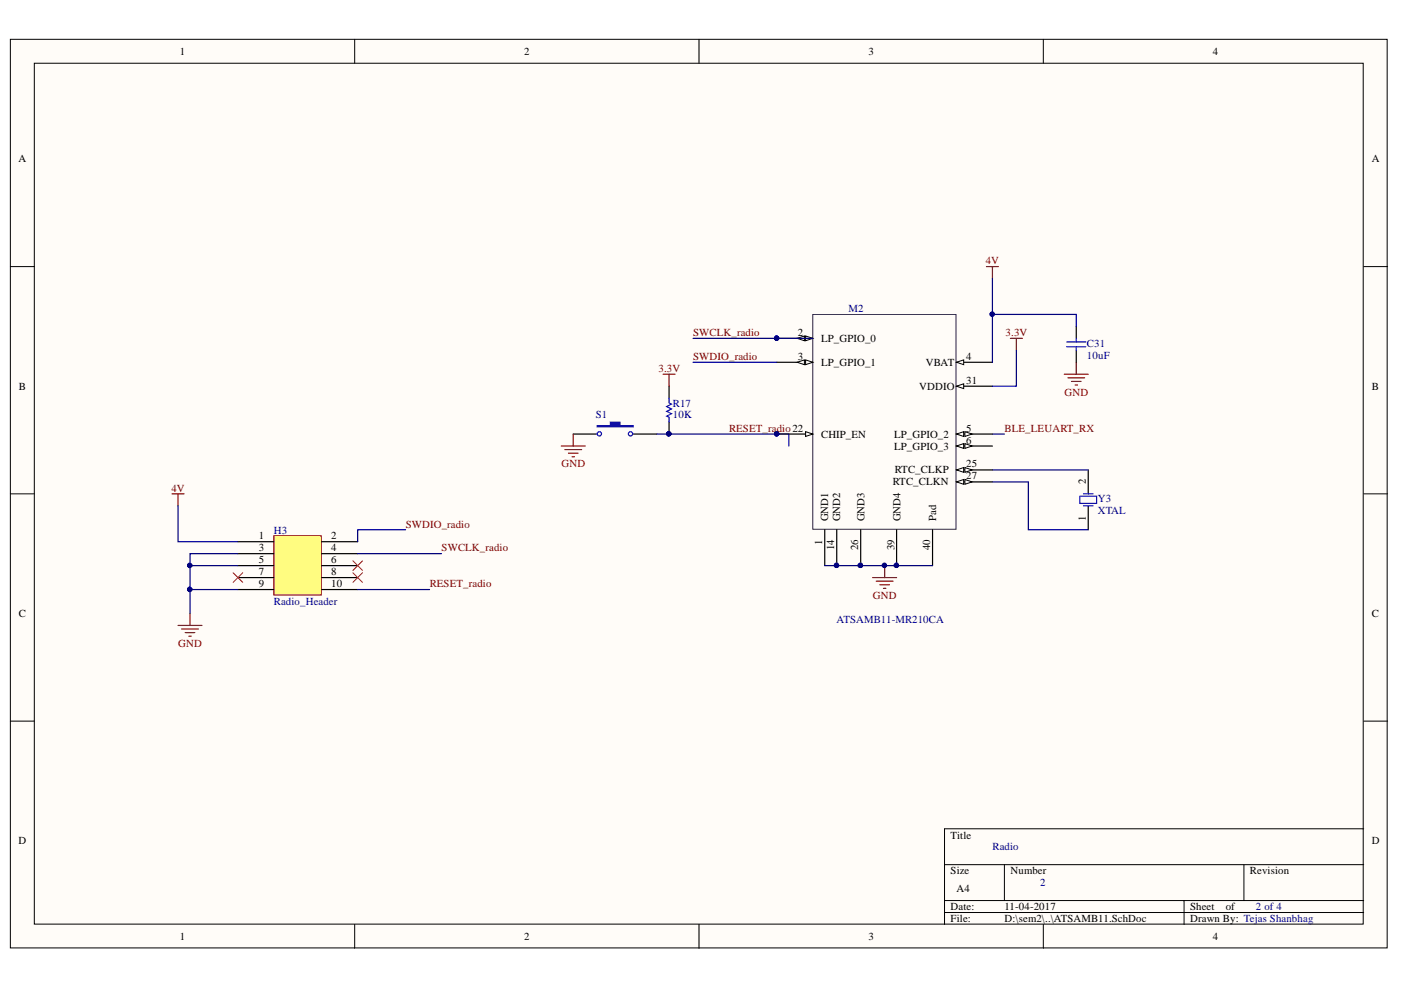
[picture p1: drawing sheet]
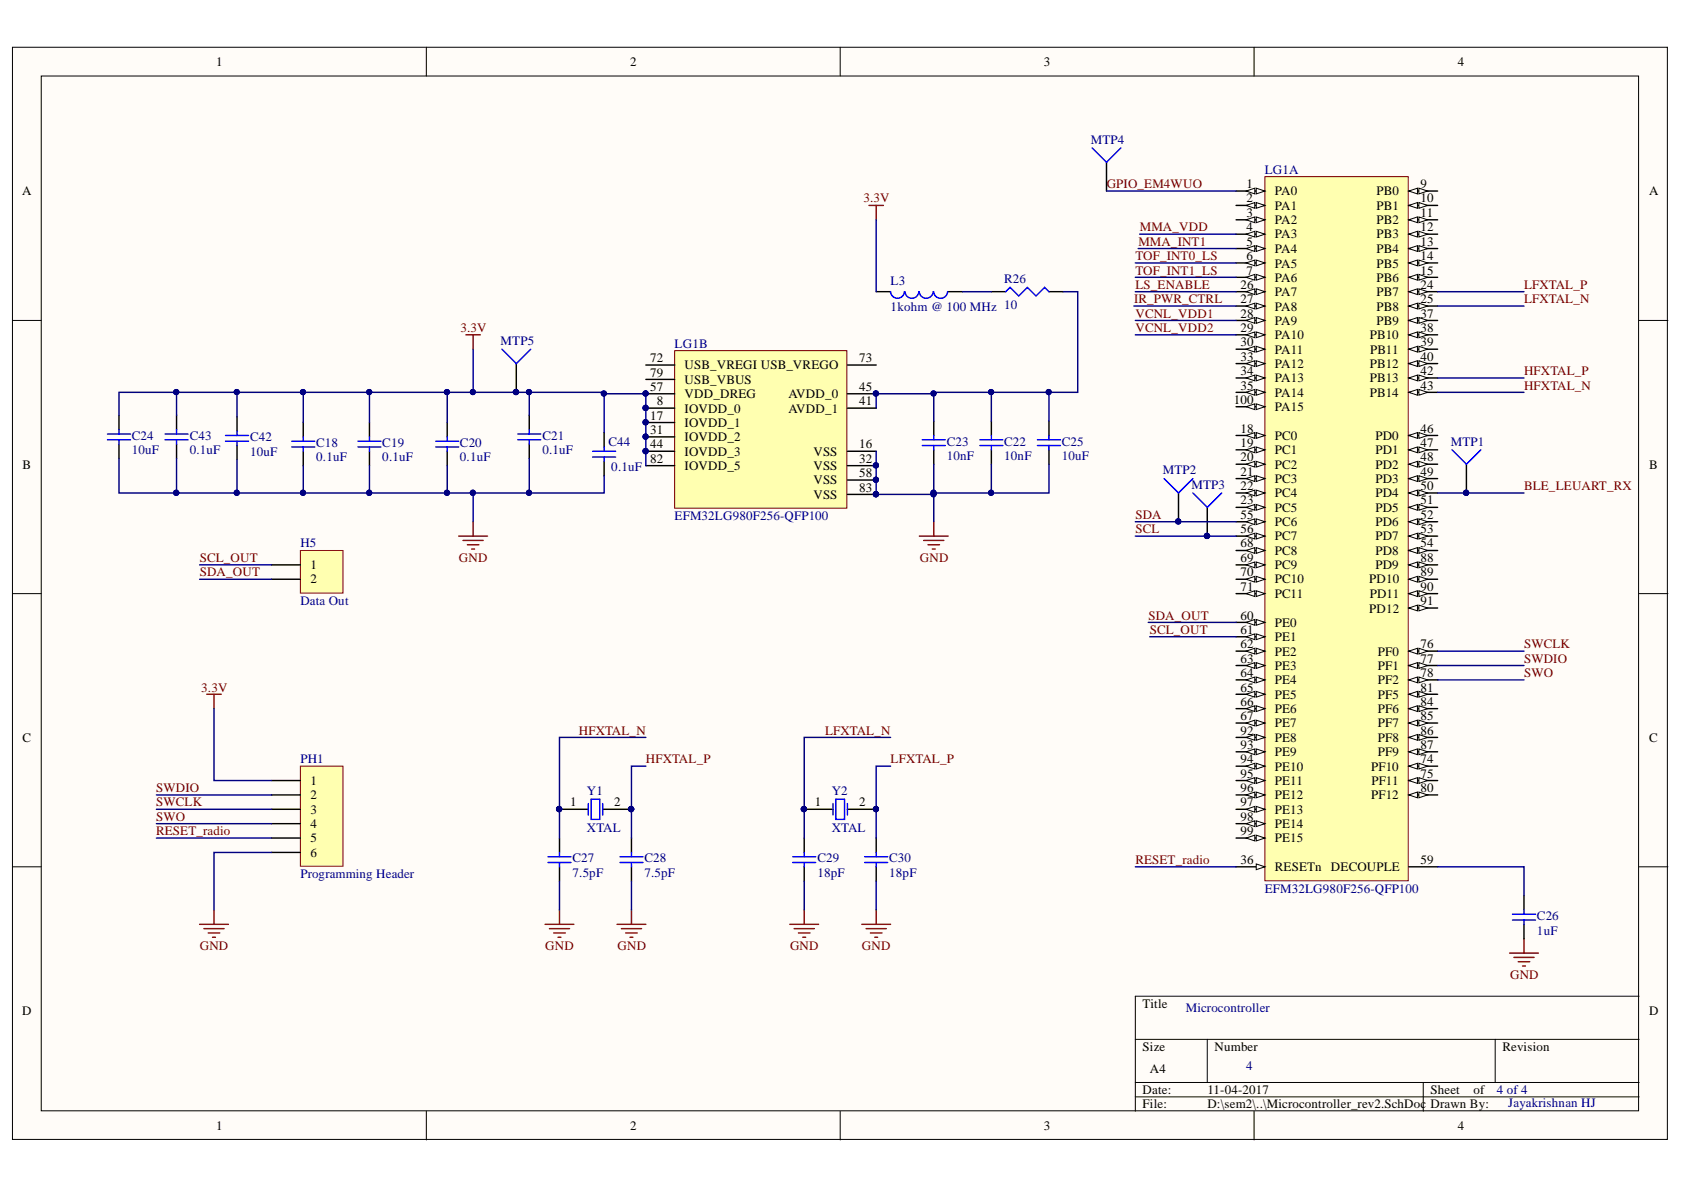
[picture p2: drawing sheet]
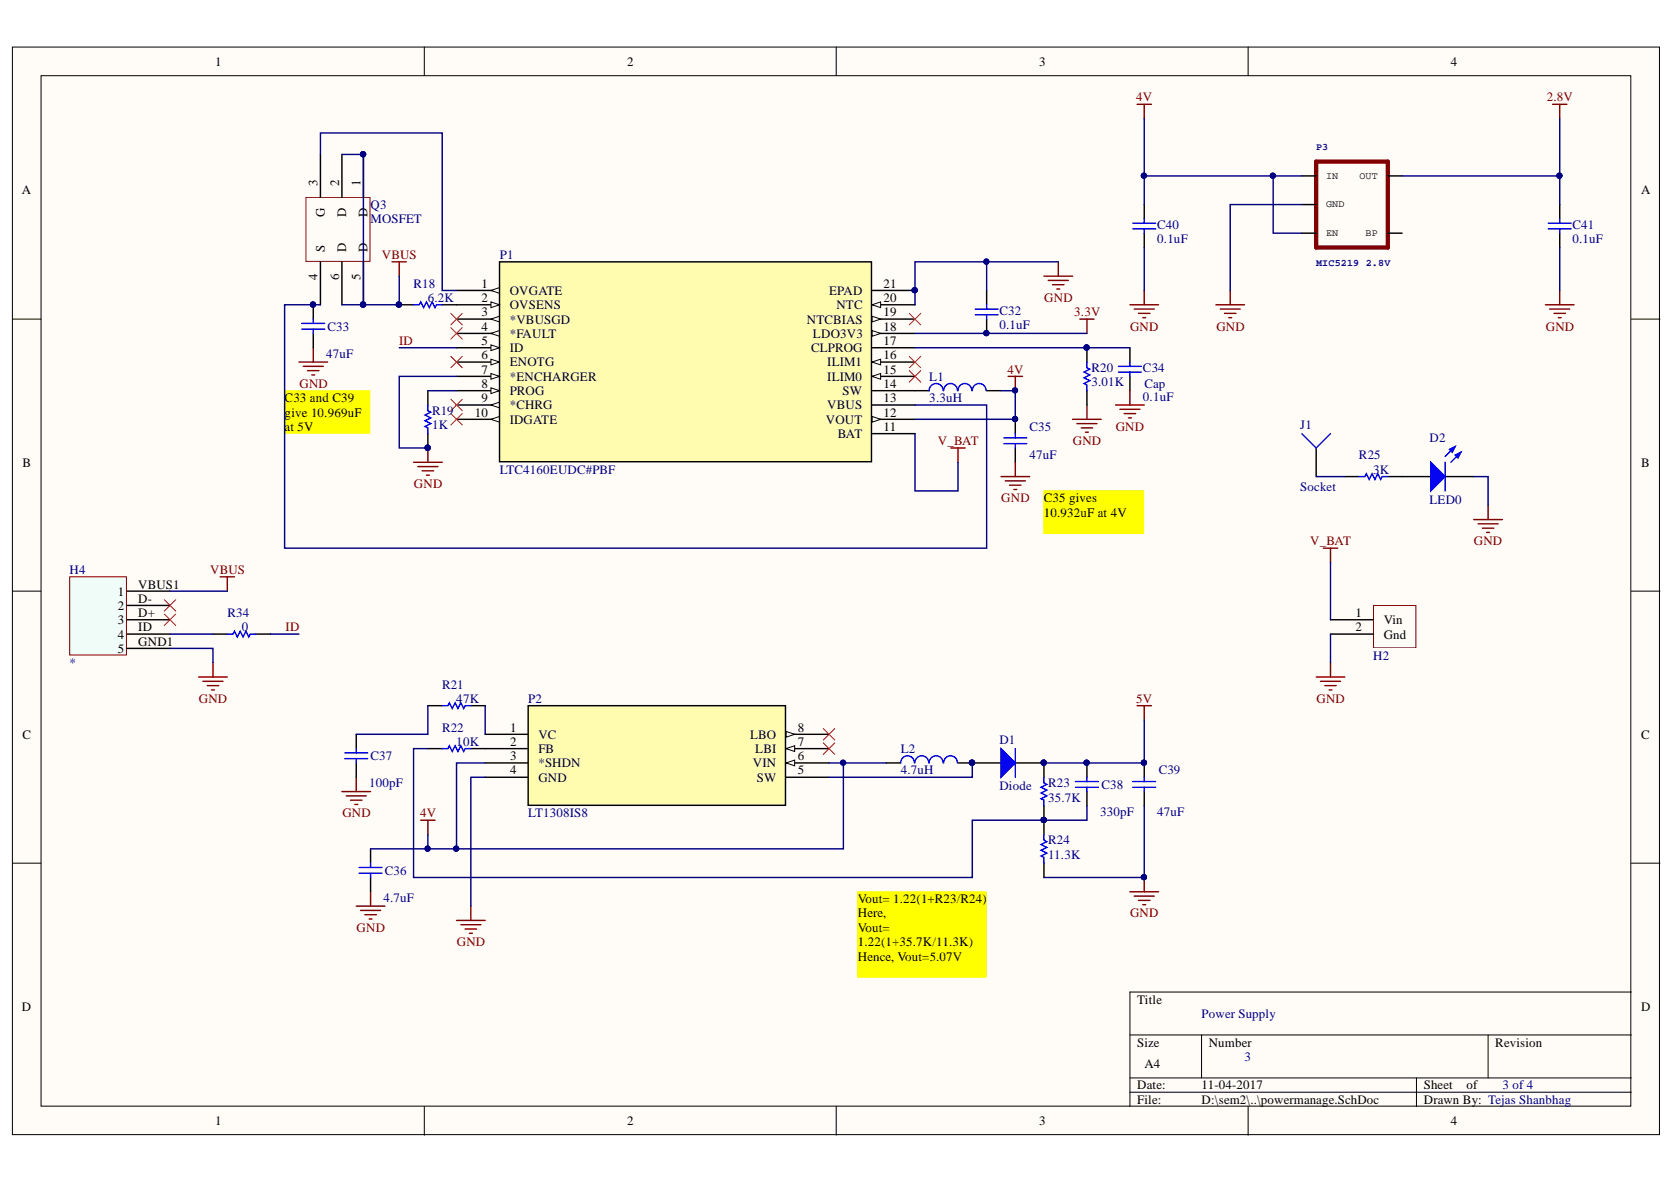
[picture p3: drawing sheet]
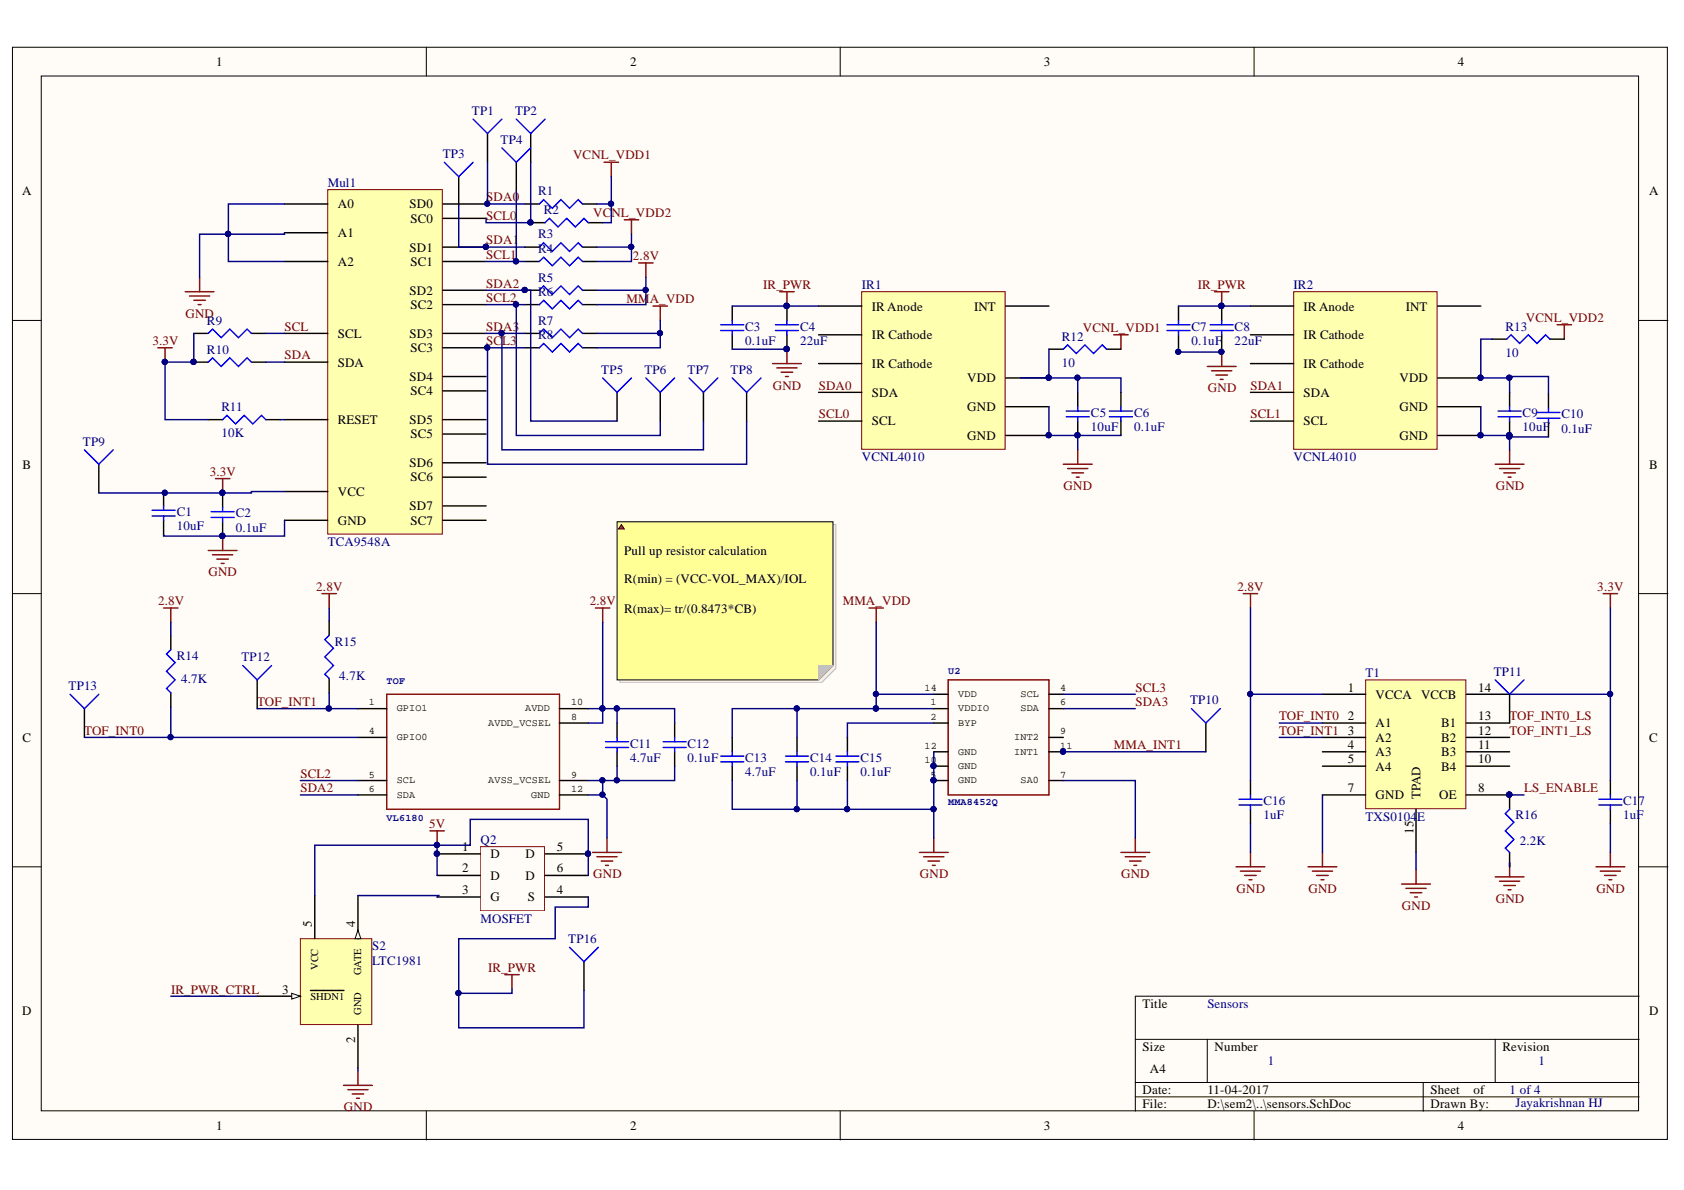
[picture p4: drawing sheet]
# Altium project Robonauts.PrjPcb
4 sheets, 119 parts. Net scope: global (net labels, ports and power ports of the same name join across sheets).
Board file: PCB1_Tejas.PcbDoc
Sheets:
  ATSAMB11.SchDoc
  sensors.SchDoc
  powermanage.SchDoc
  Microcontroller_rev2.SchDoc

## Sheet ATSAMB11.SchDoc
size A4

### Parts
C31  value 10uF  [1608[0603]]  (hidden comment: Cap Semi)
H3  Radio_Header  [Cortex Debug Header]
M2  ATSAMB11-MR210CA  [ATMELSAMB11]
R17  value 10K  [1608[0603]]  (hidden comment: Res1)
S1  SW-PB  [RESET]  (value not drawn)
Y3  XTAL  [Clock_LFXTAL]

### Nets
3.3V: M2.31(VDDIO) R17.2
4V: C31.2 H3.1 M2.4(VBAT)
GND: C31.1 H3.3 H3.5 H3.9 M2.1(GND1) M2.14(GND2) M2.26(GND3) M2.39(GND4) M2.40(Pad) S1.1
BLE_LEUART_RX: M2.5(LP_GPIO_2)
RESET_radio: H3.10 M2.22(CHIP_EN) R17.1 S1.2
SWCLK_radio: H3.4 M2.2(LP_GPIO_0)
SWDIO_radio: H3.2 M2.3(LP_GPIO_1)
NetM2_25: M2.25(RTC_CLKP) Y3.2(OSC2)
NetM2_27: M2.27(RTC_CLKN) Y3.1(OSC1)

Not connected (* = marked no-connect by the designer): H3 6* 7* 8*; M2 6(LP_GPIO_3)

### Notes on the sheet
- Radio
- 2
- 2 of 4
- Tejas Shanbhag

## Sheet sensors.SchDoc
size A4

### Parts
C1  value 10uF  [1608[0603]]  (hidden comment: Cap Semi)
C2  value 0.1uF  [1608[0603]]  (hidden comment: Cap Semi)
C3  value 0.1uF  [1608[0603]]  (hidden comment: Cap Semi)
C4  value 22uF  [1608[0603]]  (hidden comment: Cap Semi)
C5  value 10uF  [1608[0603]]  (hidden comment: Cap Semi)
C6  value 0.1uF  [1608[0603]]  (hidden comment: Cap Semi)
C7  value 0.1uF  [1608[0603]]  (hidden comment: Cap Semi)
C8  value 22uF  [1608[0603]]  (hidden comment: Cap Semi)
C9  value 10uF  [1608[0603]]  (hidden comment: Cap Semi)
C10  value 0.1uF  [1608[0603]]  (hidden comment: Cap Semi)
C11  value 4.7uF  [1608[0603]]  (hidden comment: Cap Semi)
C12  value 0.1uF  [1608[0603]]  (hidden comment: Cap Semi)
C13  value 4.7uF  [1608[0603]]  (hidden comment: Cap Semi)
C14  value 0.1uF  [1608[0603]]  (hidden comment: Cap Semi)
C15  value 0.1uF  [1608[0603]]  (hidden comment: Cap Semi)
C16  value 1uF  [1608[0603]]  (hidden comment: Cap Semi)
C17  value 1uF  [1608[0603]]  (hidden comment: Cap Semi)
IR1  VCNL4010  [13-WQFN]
IR2  VCNL4010  [13-WQFN]
Mul1  TCA9548A  [TTSOP MULTIPLEXER]
Q2  MOSFET  [MOSFET SI3442]
R1  Res3  [J1-0603]  (value not drawn)
R2  Res3  [J1-0603]  (value not drawn)
R3  Res3  [J1-0603]  (value not drawn)
R4  Res3  [J1-0603]  (value not drawn)
R5  Res3  [J1-0603]  (value not drawn)
R6  Res3  [J1-0603]  (value not drawn)
R7  Res3  [J1-0603]  (value not drawn)
R8  Res3  [J1-0603]  (value not drawn)
R9  Res3  [J1-0603]  (value not drawn)
R10  Res3  [J1-0603]  (value not drawn)
R11  value 10K  [J1-0603]  (hidden comment: Res3)
R12  value 10  [J1-0603]  (hidden comment: Res3)
R13  value 10  [J1-0603]  (hidden comment: Res3)
R14  value 4.7K  [1608[0603]]  (hidden comment: Res3)
R15  value 4.7K  [1608[0603]]  (hidden comment: Res3)
R16  value 2.2K  [J1-0603]  (hidden comment: Res3)
S2  LTC1981  [LTC1981]
T1  TXS0104E  [txs0104e]
TOF  VL6180  [VL6180]
TP1  Socket  [PIN1]  (value not drawn)
TP2  Socket  [PIN1]  (value not drawn)
TP3  Socket  [PIN1]  (value not drawn)
TP4  Socket  [PIN1]  (value not drawn)
TP5  Socket  [PIN1]  (value not drawn)
TP6  Socket  [PIN1]  (value not drawn)
TP7  Socket  [PIN1]  (value not drawn)
TP8  Socket  [PIN1]  (value not drawn)
TP9  Socket  [PIN1]  (value not drawn)
TP10  Socket  [PIN1]  (value not drawn)
TP11  Socket  [PIN1]  (value not drawn)
TP12  Socket  [PIN1]  (value not drawn)
TP13  Socket  [PIN1]  (value not drawn)
TP16  Socket  [PIN1]  (value not drawn)
U2  MMA8452Q  [MMA8452Q_jk]

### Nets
2.8V: C11.2 C12.2 C16.2 R5.2 R6.2 R14.2 R15.2 T1.1(VCCA) TOF.8(AVDD_VCSEL) TOF.10(AVDD)
3.3V: C1.2 C2.2 C17.2 Mul1.24(VCC) R9.1 R10.1 R11.1 T1.14(VCCB) TP9.1
5V: Q2.1(D) Q2.2(D) Q2.5(D) Q2.6(D) S2.5(VCC)
GND: C1.1 C2.1 C3.1 C4.1 C5.1 C6.1 C7.1 C8.1 C9.1 C10.1 C11.1 C12.1 C13.1 C14.1 C15.1 C16.1 C17.1 IR1.12(GND) IR1.13(GND) IR2.12(GND) IR2.13(GND) Mul1.1(A0) Mul1.2(A1) Mul1.12(GND) Mul1.21(A2) R16.1 S2.2(GND) T1.7(GND) T1.15(TPAD) TOF.9(AVSS_VCSEL) TOF.12(GND) U2.5(GND) U2.7(SA0) U2.10(GND) U2.12(GND)
IR_PWR: C3.2 C4.2 C7.2 C8.2 IR1.1(IR_Anode) IR2.1(IR_Anode) Q2.4(S) TP16.1
MMA_VDD: C13.2 C14.2 R7.2 R8.2 U2.1(VDDIO) U2.14(VDD)
VCNL_VDD1: R1.2 R2.2 R12.2
VCNL_VDD2: R3.2 R4.2 R13.2
IR_PWR_CTRL: S2.3(~{SHDN1})
LS_ENABLE: R16.2 T1.8(OE)
MMA_INT1: TP10.1 U2.11(INT1)
SCL: Mul1.22(SCL) R9.2
SCL0: IR1.5(SCL) Mul1.5(SC0) R2.1 TP2.1
SCL1: IR2.5(SCL) Mul1.7(SC1) R4.1 TP4.1
SCL2: Mul1.9(SC2) R6.1 TOF.5(SCL) TP6.1
SCL3: Mul1.11(SC3) R8.1 TP8.1 U2.4(SCL)
SDA: Mul1.23(SDA) R10.2
SDA0: IR1.4(SDA) Mul1.4(SD0) R1.1 TP1.1
SDA1: IR2.4(SDA) Mul1.6(SD1) R3.1 TP3.1
SDA2: Mul1.8(SD2) R5.1 TOF.6(SDA) TP5.1
SDA3: Mul1.10(SD3) R7.1 TP7.1 U2.6(SDA)
TOF_INT0: R14.1 T1.2(A1) TOF.4(GPIO0) TP13.1
TOF_INT0_LS: T1.13(B1) TP11.1
TOF_INT1: R15.1 T1.3(A2) TOF.1(GPIO1) TP12.1
TOF_INT1_LS: T1.12(B2)
NetC5_2: C5.2 C6.2 IR1.7(VDD) R12.1
NetC9_2: C9.2 C10.2 IR2.7(VDD) R13.1
NetC15_2: C15.2 U2.2(BYP)
NetMul1_3: Mul1.3(RESET) R11.2
NetQ2_3: Q2.3(G) S2.4(GATE)

Not connected (* = marked no-connect by the designer): IR1 2(IR_Cathode) 3(IR_Cathode) 6(INT); IR2 2(IR_Cathode) 3(IR_Cathode) 6(INT); Mul1 13(SD4) 14(SC4) 15(SD5) 16(SC5) 17(SD6) 18(SC6) 19(SD7) 20(SC7); T1 4(A3) 5(A4) 10(B4) 11(B3); U2 9(INT2)

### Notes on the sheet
- Pull up resistor calculation
  R(min) = (VCC-VOL_MAX)/IOL
  R(max)= tr/(0.8473*CB)
- Sensors
- 1
- 1 of 4
- Jayakrishnan HJ

## Sheet powermanage.SchDoc
size A4

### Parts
C32  value 0.1uF  [1608[0603]]  (hidden comment: Cap Semi)
C33  value 47uF  [6-0805_L]  (hidden comment: Cap)
C34  Cap  value 0.1uF  [1608[0603]]
C35  value 47uF  [1608[0603]]  (hidden comment: Cap)
C36  value 4.7uF  [1608[0603]]  (hidden comment: Cap)
C37  value 100pF  [1608[0603]]  (hidden comment: Cap)
C38  value 330pF  [1608[0603]]  (hidden comment: Cap)
C39  value 47uF  [6-0805_L]  (hidden comment: Cap)
C40  value 0.1uF  [1608[0603]]  (hidden comment: Cap Semi)
C41  value 0.1uF  [1608[0603]]  (hidden comment: Cap Semi)
D1  Diode  [1608[0603]]
D2  LED0  [LED-0603]
H2  Li-on  [battery]  (value not drawn)
H4  *  [MicroUSB_ConnOld]
J1  Socket  [PIN1]
L1  value 3.3uH  [1608[0603]]  (hidden comment: Inductor)
L2  value 4.7uH  [1608[0603]]  (hidden comment: Inductor)
P1  LTC4160EUDC#PBF  [LTC4160]
P2  LT1308IS8  [LTC1308]
P3  MIC5219 2.8V  [SOT23-5]
Q3  MOSFET  [MOSFET SI3442]
R18  value 6.2K  [1608[0603]]  (hidden comment: Res1)
R19  value 1K  [1608[0603]]  (hidden comment: Res1)
R20  value 3.01K  [1608[0603]]  (hidden comment: Res1)
R21  value 47K  [1608[0603]]  (hidden comment: Res1)
R22  value 10K  [1608[0603]]  (hidden comment: Res1)
R23  value 35.7K  [1608[0603]]  (hidden comment: Res1)
R24  value 11.3K  [1608[0603]]  (hidden comment: Res1)
R25  value 3K  [1608[0603]]  (hidden comment: Res1)
R34  value 0  [1608[0603]]  (hidden comment: Res1)

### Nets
2.8V: C41.2 P3.5(OUT)
3.3V: C32.1 P1.18(LDO3V3)
4V: C35.2 C36.2 C40.2 L1.2 L2.1 P1.12(VOUT) P2.3(*SHDN) P2.6(VIN) P3.1(IN) P3.3(EN)
5V: C38.2 C39.2 D1.2(K) R23.2
GND: C32.2 C33.1 C34.2 C35.1 C36.1 C37.1 C39.1 C40.1 C41.1 D2.2(K) H2.2(Gnd) H4.GND1(5) P1.7(*ENCHARGER) P1.20(NTC) P1.21(EPAD) P2.4(GND) P3.2(GND) R19.1 R20.2 R24.1
V_BAT: H2.1(Vin) P1.11(BAT)
VBUS: H4.VBUS1(1) Q3.1(D) Q3.2(D) Q3.5(D) Q3.6(D) R18.1
ID: P1.5(ID) R34.2
NetC33_2: C33.2 P1.13(VBUS) Q3.4(S)
NetC34_1: C34.1 P1.17(CLPROG) R20.1
NetC37_2: C37.2 R21.1
NetC38_1: C38.1 R22.1 R23.1 R24.2
NetD1_1: D1.1(A) L2.2 P2.5(SW)
NetD2_1: D2.1(A) R25.2
NetH4_ID: H4.ID(4) R34.1
NetJ1_1: J1.1 R25.1
NetL1_1: L1.1 P1.14(SW)
NetP1_1: P1.1(OVGATE) Q3.3(G)
NetP1_2: P1.2(OVSENS) R18.2
NetP1_8: P1.8(PROG) R19.2
NetP2_1: P2.1(VC) R21.2
NetP2_2: P2.2(FB) R22.2

Not connected (* = marked no-connect by the designer): H4 D+(3)* D-(2)*; P1 3(*VBUSGD)* 4(*FAULT)* 6(ENOTG)* 9(*CHRG)* 10(IDGATE)* 15(ILIM0)* 16(ILIM1)* 19(NTCBIAS)*; P2 7(LBI)* 8(LBO)*; P3 4(BP)

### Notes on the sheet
- C33 and C39 give 10.969uF at 5V
- (near C35) C35 gives 10.932uF at 4V
- Vout= 1.22(1+R23/R24)
  Here,
  Vout= 1.22(1+35.7K/11.3K)
  Hence, Vout=5.07V
- Power Supply
- 3
- 3 of 4
- Tejas Shanbhag

## Sheet Microcontroller_rev2.SchDoc
size A4

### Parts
C18  value 0.1uF  [1608[0603]]  (hidden comment: Cap Semi)
C19  value 0.1uF  [1608[0603]]  (hidden comment: Cap Semi)
C20  value 0.1uF  [1608[0603]]  (hidden comment: Cap Semi)
C21  value 0.1uF  [1608[0603]]  (hidden comment: Cap Semi)
C22  value 10nF  [1608[0603]]  (hidden comment: Cap Semi)
C23  value 10nF  [1608[0603]]  (hidden comment: Cap Semi)
C24  value 10uF  [1608[0603]]  (hidden comment: Cap Semi)
C25  value 10uF  [1608[0603]]  (hidden comment: Cap Semi)
C26  value 1uF  [1608[0603]]  (hidden comment: Cap Semi)
C27  value 7.5pF  [1608[0603]]  (hidden comment: Cap Semi)
C28  value 7.5pF  [1608[0603]]  (hidden comment: Cap Semi)
C29  value 18pF  [1608[0603]]  (hidden comment: Cap Semi)
C30  value 18pF  [1608[0603]]  (hidden comment: Cap Semi)
C42  value 10uF  [1608[0603]]  (hidden comment: Cap Semi)
C43  value 0.1uF  [1608[0603]]  (hidden comment: Cap Semi)
C44  value 0.1uF  [1608[0603]]  (hidden comment: Cap Semi)
H5  Data Out  [HDR1X2]
L3  value 1kohm @ 100 MHz  [6-0805_M]  (hidden comment: Inductor)
LG1  EFM32LG980F256-QFP100  [ENMR-LQFP100_M]  (parts A,B of 2)
MTP1  Socket  [PIN1]  (value not drawn)
MTP2  Socket  [PIN1]  (value not drawn)
MTP3  Socket  [PIN1]  (value not drawn)
MTP4  Socket  [PIN1]  (value not drawn)
MTP5  Socket  [PIN1]  (value not drawn)
PH1  Programming Header  [HDR1X6]
R26  value 10  [J1-0603]  (hidden comment: Res3)
Y1  XTAL  [Clock_LFXTAL]
Y2  XTAL  [Clock_LFXTAL]

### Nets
3.3V: C18.2 C19.2 C20.2 C21.2 C24.2 C42.2 C43.2 C44.2 L3.2 LG1.8(IOVDD_0) LG1.17(IOVDD_1) LG1.31(IOVDD_2) LG1.44(IOVDD_3) LG1.57(VDD_DREG) LG1.82(IOVDD_5) MTP5.1 PH1.1
GND: C18.1 C19.1 C20.1 C21.1 C22.1 C23.1 C24.1 C25.1 C26.1 C27.1 C28.1 C29.1 C30.1 C42.1 C43.1 C44.1 LG1.16(VSS) LG1.32(VSS) LG1.58(VSS) LG1.83(VSS) PH1.6
MMA_VDD: LG1.4(PA3)
VCNL_VDD1: LG1.28(PA9)
VCNL_VDD2: LG1.29(PA10)
BLE_LEUART_RX: LG1.50(PD4) MTP1.1
GPIO_EM4WUO: LG1.1(PA0) MTP4.1
HFXTAL_N: C27.2 LG1.43(PB14) Y1.1(OSC1)
HFXTAL_P: C28.2 LG1.42(PB13) Y1.2(OSC2)
IR_PWR_CTRL: LG1.27(PA8)
LFXTAL_N: C29.2 LG1.25(PB8) Y2.1(OSC1)
LFXTAL_P: C30.2 LG1.24(PB7) Y2.2(OSC2)
LS_ENABLE: LG1.26(PA7)
MMA_INT1: LG1.5(PA4)
RESET_radio: LG1.36(RESETn) PH1.5
SCL: LG1.56(PC7) MTP3.1
SCL_OUT: H5.1 LG1.61(PE1)
SDA: LG1.55(PC6) MTP2.1
SDA_OUT: H5.2 LG1.60(PE0)
SWCLK: LG1.76(PF0) PH1.3
SWDIO: LG1.77(PF1) PH1.2
SWO: LG1.78(PF2) PH1.4
TOF_INT0_LS: LG1.6(PA5)
TOF_INT1_LS: LG1.7(PA6)
NetC22_2: C22.2 C23.2 C25.2 LG1.41(AVDD_1) LG1.45(AVDD_0) R26.2
NetC26_2: C26.2 LG1.59(DECOUPLE)
NetL3_1: L3.1 R26.1

Not connected (* = marked no-connect by the designer): LG1 2(PA1) 3(PA2) 9(PB0) 10(PB1) 11(PB2) 12(PB3) 13(PB4) 14(PB5) 15(PB6) 18(PC0) 19(PC1) 20(PC2) 21(PC3) 22(PC4) 23(PC5) 30(PA11) 33(PA12) 34(PA13) 35(PA14) 37(PB9) 38(PB10) 39(PB11) 40(PB12) 46(PD0) 47(PD1) 48(PD2) 49(PD3) 51(PD5) 52(PD6) 53(PD7) 54(PD8) 62(PE2) 63(PE3) 64(PE4) 65(PE5) 66(PE6) 67(PE7) 68(PC8) 69(PC9) 70(PC10) 71(PC11) 72(USB_VREGI) 73(USB_VREGO) 74(PF10) 75(PF11) 79(USB_VBUS) 80(PF12) 81(PF5) 84(PF6) 85(PF7) 86(PF8) 87(PF9) 88(PD9) 89(PD10) 90(PD11) 91(PD12) 92(PE8) 93(PE9) 94(PE10) 95(PE11) 96(PE12) 97(PE13) 98(PE14) 99(PE15) 100(PA15)

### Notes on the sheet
- Microcontroller
- 4
- 4 of 4
- Jayakrishnan HJ

## Nets that join several sheets
2.8V: sensors (10 pins), powermanage (C41.2 P3.5)
3.3V: ATSAMB11 (M2.31 R17.2), sensors (9 pins), powermanage (C32.1 P1.18), Microcontroller_rev2 (17 pins)
4V: ATSAMB11 (C31.2 H3.1 M2.4), powermanage (10 pins)
5V: sensors (5 pins), powermanage (C38.2 C39.2 D1.2 R23.2)
GND: ATSAMB11 (10 pins), sensors (35 pins), powermanage (20 pins), Microcontroller_rev2 (21 pins)
MMA_VDD: sensors (6 pins), Microcontroller_rev2 (LG1.4)
VCNL_VDD1: sensors (R1.2 R2.2 R12.2), Microcontroller_rev2 (LG1.28)
VCNL_VDD2: sensors (R3.2 R4.2 R13.2), Microcontroller_rev2 (LG1.29)
BLE_LEUART_RX: ATSAMB11 (M2.5), Microcontroller_rev2 (LG1.50 MTP1.1)
IR_PWR_CTRL: sensors (S2.3), Microcontroller_rev2 (LG1.27)
LS_ENABLE: sensors (R16.2 T1.8), Microcontroller_rev2 (LG1.26)
MMA_INT1: sensors (TP10.1 U2.11), Microcontroller_rev2 (LG1.5)
RESET_radio: ATSAMB11 (H3.10 M2.22 R17.1 S1.2), Microcontroller_rev2 (LG1.36 PH1.5)
SCL: sensors (Mul1.22 R9.2), Microcontroller_rev2 (LG1.56 MTP3.1)
SDA: sensors (Mul1.23 R10.2), Microcontroller_rev2 (LG1.55 MTP2.1)
TOF_INT0_LS: sensors (T1.13 TP11.1), Microcontroller_rev2 (LG1.6)
TOF_INT1_LS: sensors (T1.12), Microcontroller_rev2 (LG1.7)
